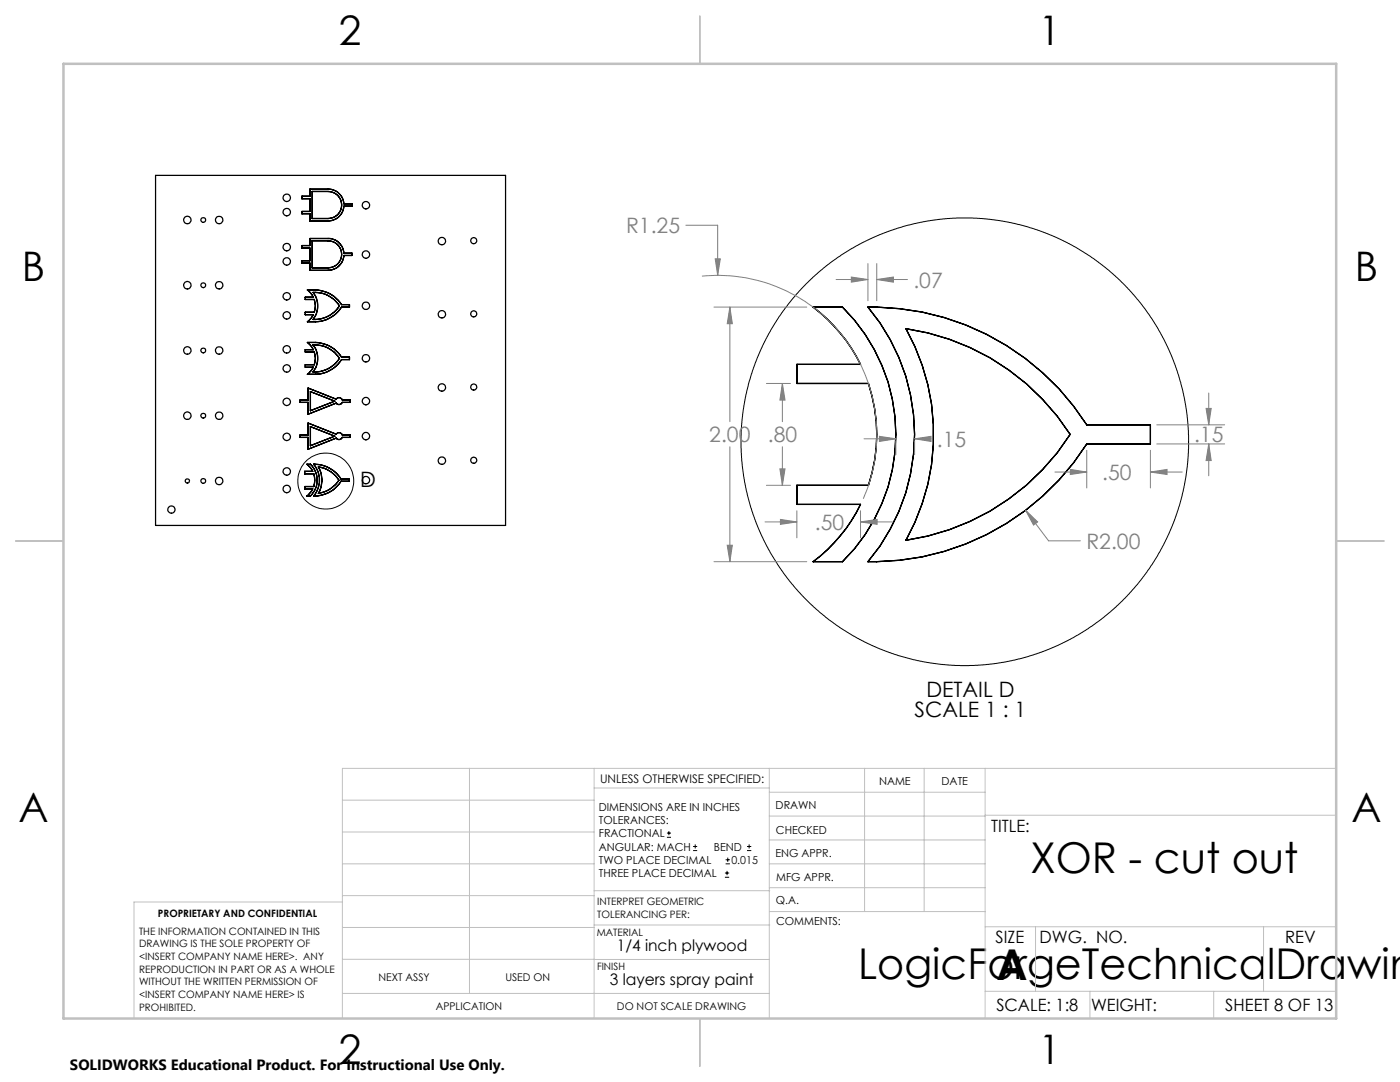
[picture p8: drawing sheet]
<svg xmlns="http://www.w3.org/2000/svg" width="279mm" height="216mm" viewBox="0 0 279 216" stroke-linecap="round" stroke-linejoin="round" font-family="sans-serif">
<g fill="none" stroke="#000" stroke-width=".25">
<path d="M31 35h69.9v69.8h-69.9zM60.3 39.2h1.5v-1.5h3.7a3.2 3.2 0 0 1 3.2 3h1.5v.4h-1.5a3.2 3.2 0 0 1-3.2 3h-3.7v-1.4h-1.5v-.5h1.5v-2.5h-1.5zM62.3 38.2h3.2a2.7 2.7 0 0 1 2.7 2.7 2.7 2.7 0 0 1-2.7 2.7h-3.2zM60.3 49h1.5v-1.4h3.7a3.2 3.2 0 0 1 3.2 2.9h1.5v.5h-1.5a3.2 3.2 0 0 1-3.2 2.9h-3.7v-1.4h-1.5v-.5h1.5v-2.5h-1.5zM61.3 57.9a6.8 6.8 0 0 1 6.9 2.9h1.5v.5h-1.5a6.8 6.8 0 0 1-6.9 2.9l.7-.6 .5-.8h-1.6v-.5h1.8a3.9 3.9 0 0 0 0-2.5h-1.8v-.5h1.6l-.5-.8zM62.3 48h3.2a2.7 2.7 0 0 1 2.7 2.7 2.7 2.7 0 0 1-2.7 2.7h-3.2zM62.5 58.3a5.8 5.8 0 0 1 5.2 2.7 5.9 5.9 0 0 1-5.2 2.7 4.4 4.4 0 0 0 0-5.4zM61.3 68.3a6.8 6.8 0 0 1 6.9 3h1.5v.5h-1.5a6.8 6.8 0 0 1-6.9 2.9l.7-.7 .5-.7h-1.6v-.5h1.8a3.9 3.9 0 0 0 0-2.6h-1.8v-.4h1.6l-.5-.8zM61.5 77.4l5.6 2.3a.66 .66 0 0 1 .6-.4 .66 .66 0 0 1 .6 .5h1.6v.5h-1.6a.69 .69 0 0 1-1.2 .1l-5.6 2.3v-2.4h-1.6v-.5h1.6zM61.9 78.1l4.9 1.9-4.9 2zM62.5 68.8a5.8 5.8 0 0 1 5.2 2.7 5.9 5.9 0 0 1-5.2 2.7 4.4 4.4 0 0 0 0-5.4zM162.3 61.3h5.8a35.6 35.6 0 0 1 0 50.8h-5.8a31.8 31.8 0 0 0 9.4-11.5h-12.7v-3.8h14.3a32 32 0 0 0 0-20.3h-14.3v-3.8h12.7a32.6 32.6 0 0 0-9.4-11.4z"/>
<path d="M173.2 61.3a50.9 50.9 0 0 1 43.7 23.5h12.7v3.8h-12.7a50.7 50.7 0 0 1-43.7 23.5 39.3 39.3 0 0 0 0-50.8zM180.8 65.6a46.8 46.8 0 0 1 32.8 21.1 46.9 46.9 0 0 1-32.8 21.1 43.2 43.2 0 0 0 0-42.2zM61.2 92.6h.7a4.4 4.4 0 0 1 0 6.4h-.7l.7-.7 .5-.8h-1.6v-.4h1.8a3.9 3.9 0 0 0 0-2.6h-1.8v-.4h1.6l-.5-.8zM61.5 84.4l5.6 2.2a.66 .66 0 0 1 .6-.3 .66 .66 0 0 1 .6 .5h1.6v.5h-1.6a.69 .69 0 0 1-1.2 .1l-5.6 2.2v-2.3h-1.6v-.5h1.6zM61.9 85.1l4.9 1.9-4.9 1.9zM62.6 92.6a6.3 6.3 0 0 1 5.5 3h1.5v.4h-1.5a6.3 6.3 0 0 1-5.5 3 4.9 4.9 0 0 0 0-6.4zM63.5 93.2a5.8 5.8 0 0 1 4.1 2.6 6 6 0 0 1-4.1 2.7 5.3 5.3 0 0 0 0-5.3z"/>
<circle cx="57.2" cy="39.5" r=".74"/>
<circle cx="37.4" cy="43.9" r=".74"/>
<circle cx="37.4" cy="56.9" r=".74"/>
<circle cx="40.6" cy="56.9" r=".48"/>
<circle cx="40.6" cy="43.9" r=".48"/>
<circle cx="43.8" cy="56.9" r=".74"/>
<circle cx="43.8" cy="43.9" r=".74"/>
<circle cx="57.2" cy="49.3" r=".74"/>
<circle cx="57.2" cy="42.3" r=".74"/>
<circle cx="57.2" cy="52.2" r=".74"/>
<circle cx="57.2" cy="59.1" r=".74"/>
<circle cx="73" cy="50.8" r=".74"/>
<circle cx="73" cy="41" r=".74"/>
<circle cx="88.2" cy="48.1" r=".73"/>
<circle cx="94.5" cy="48" r=".6"/>
<circle cx="37.4" cy="69.9" r=".74"/>
<circle cx="40.6" cy="69.9" r=".48"/>
<circle cx="43.8" cy="69.9" r=".74"/>
<circle cx="57.2" cy="62.9" r=".74"/>
<circle cx="57.2" cy="73.5" r=".74"/>
<circle cx="57.2" cy="69.7" r=".74"/>
<circle cx="73" cy="61" r=".73"/>
<circle cx="73" cy="71.5" r=".73"/>
<circle cx="88.2" cy="77.3" r=".73"/>
<circle cx="88.2" cy="62.7" r=".73"/>
<circle cx="94.5" cy="77.2" r=".6"/>
<circle cx="94.5" cy="62.6" r=".6"/>
<circle cx="37.4" cy="96" r=".42"/>
<circle cx="37.4" cy="82.9" r=".74"/>
<circle cx="40.6" cy="82.9" r=".48"/>
<circle cx="40.6" cy="96" r=".48"/>
<circle cx="43.8" cy="82.9" r=".74"/>
<circle cx="43.8" cy="96" r=".74"/>
<circle cx="57.2" cy="94.1" r=".74"/>
<circle cx="57.2" cy="97.6" r=".74"/>
<circle cx="57.2" cy="87.2" r=".74"/>
<circle cx="57.2" cy="80.2" r=".74"/>
<circle cx="73" cy="95.8" r=".73"/>
<circle cx="73" cy="87" r=".74"/>
<circle cx="73" cy="80" r=".74"/>
<circle cx="88.2" cy="91.9" r=".73"/>
<circle cx="94.5" cy="91.8" r=".6"/>
<circle cx="34.2" cy="101.7" r=".72"/>
</g>
<g fill="none" stroke="#000" stroke-width=".2">
<path d="M133.1 167.1h.8M133.1 166.2h.8M133.5 165.8v.9M138.3 169.7h.8M138.3 168.9h.8M138.7 168.5v.8M144.7 175h.8M144.7 174.2h.8M144.8 172.4h.9M144.8 171.6h.9M145.1 173.8v.8M145.2 171.1v.9"/>
<path d="M149.1 169.7h.8M149.1 168.9h.8M149.5 168.5v.8"/>
<circle cx="65" cy="96" r="5.6"/>
<circle cx="192.5" cy="88.2" r="44.7"/>
</g>
<g fill="none" stroke="#808080" stroke-width=".2">
<path d="M136.9 44.9h6.3v10M140.1 55.1a31.8 31.8 0 0 1 32.2 44.4M142.7 51.6h1.1l-.6 3.3zM166.9 55.8h6.3M169.9 55.3l3.3 .5-3.3 .5zM173.2 52.6v7.4M175 55.8l3.3-.5v1zM175 52.6v7.4M175 55.8h6.1M142.5 61.3h18.5M145.7 61.3l.5 3.3h-1.1zM145.7 61.3v22.8"/>
<path d="M153 76.5h4.8M156.1 76.5l.6 3.3h-1.1zM156.1 76.5v7.6M241.2 78.4v6.4M145.7 89.1v23M153 96.8h4.8M155.6 93.6h1.1l-.6 3.2zM156.1 89.1v7.7M172.4 87.6h6.4M175.5 87.1l3.3 .5-3.3 .5zM178.8 87.9v2.8M182.5 87.6l3.3-.5v1z"/>
<path d="M182.5 87.9v2.8M182.5 87.6h3.3M210.5 94.2h6.4M213.6 93.7l3.3 .5-3.3 .5zM216.9 89.9v7.5M229.6 94.2l3.3-.5v1zM229.6 89.9v7.5M229.6 94.2h6.3M230.9 88.6h13.5M230.9 84.8h13.5M240.7 81.5h1l-.5 3.3zM241.2 88.6l.5 3.3h-1z"/>
<path d="M241.2 88.6v6.3M142.5 112.1h18.5M145.1 108.8h1.1l-.5 3.3zM152.7 104.1h6.3M155.8 103.6l3.2 .5-3.2 .5zM159 101.9v5.4M171.7 104.1l3.3-.5v1zM171.7 101.9v5.4M171.7 104.1h6.4M204.7 101.8l2.4 2.3-.8 .7zM204.7 101.8l4.6 6.1h6.3"/>
</g>
<g fill="none" stroke="#c0c0c0" stroke-width=".2">
<path d="M68.3 159.7h50.3M93.7 153.3v44.9M118.6 153.3v49.9M118.6 157.2h34.9M153.5 153.3v49.9M153.5 158.1h43.1M172.5 153.3v28.6M184.4 153.3v28.6M196.6 153.3v49.9M266.7 153.3h-198.4v49.9M68.3 178.7h50.3M68.3 172.4h50.3"/>
<path d="M68.3 166h50.3M68.3 180h-41.6v23.2M118.6 177.7h35M153.5 167.6h43.1M153.5 162.8h43.1M153.5 172.4h43.1M153.5 177.1h43.1M196.6 162.7h70.1M68.3 198.2h85.2M68.3 191.4l85.2 .1M68.3 185.1h50.3M118.6 184.6h35"/>
<path d="M153.6 181.9h43M196.6 197.8h70.1M196.6 184.9h70.1M206.7 184.9v12.9M217.5 197.8v5.4M242.2 197.8v5.4M252.2 184.9v12.9"/>
</g>
<path d="M139.7 3.2v9.5M3.1 107.9h9.6M266.7 107.9h9.5M139.7 203.2v9.6" fill="none" stroke="#c0c0c0" stroke-width=".25"/>
<path d="M12.7 12.7h254v190.5h-254z" fill="none" stroke="#c0c0c0" stroke-width=".5"/>
<path d="M241.2 88.6l.5 3.3h-1zM240.7 81.5h1l-.5 3.3zM213.6 93.7l3.3 .5-3.3 .5zM229.6 94.2l3.3-.5v1zM175 55.8l3.3-.5v1zM169.9 55.3l3.3 .5-3.3 .5zM204.7 101.8l1.6 3 .8-.7zM175.5 87.1l3.3 .5-3.3 .5zM182.5 87.6l3.3-.5v1zM142.7 51.6l.5 3.3 .6-3.3zM145.1 108.8h1.1l-.5 3.3zM145.7 61.3l.5 3.3h-1.1zM156.1 76.5l.6 3.3h-1.1zM155.6 93.6h1.1l-.6 3.2zM155.8 103.6l3.2 .5-3.2 .5zM171.7 104.1l3.3-.5v1z" fill="#808080"/>
<g font-size="8.5">
<text x="205.6" y="174.2">XOR - cut out</text>
<text x="171.3" y="195.4">LogicForgeTechnicalDrawin</text>
<text x="198.9" y="195.5">A</text>
</g>
<g font-size="8.1">
<text x="67.6" y="8.9">2</text>
<text x="207.3" y="8.9">1</text>
<text x="4.4" y="56.2">B</text>
<text x="270.4" y="56.2">B</text>
<text x="3.7" y="164.1">A</text>
<text x="269.7" y="164.1">A</text>
<text x="67.6" y="212.4">2</text>
<text x="207.3" y="212.4">1</text>
</g>
<g font-size="4.2" fill="#808080">
<text x="124.9" y="46.5">R1.25</text>
<text x="182.3" y="57.4">.07</text>
<text x="141.6" y="88.2">2.00</text>
<text x="153.2" y="88.2">.80</text>
<text x="187" y="89.2">.15</text>
<text x="238.3" y="88.2">.15</text>
<text x="220" y="95.8">.50</text>
<text x="162.6" y="105.7">.50</text>
<text x="216.8" y="109.5">R2.00</text>
</g>
<g font-size="4.2">
<text x="71.9" y="97.2">D</text>
<text x="182.5" y="143.2">SCALE 1 : 1</text>
<text x="184.9" y="139">DETAIL D</text>
</g>
<g font-size="3.4">
<text x="197.8" y="166">TITLE:</text>
<text x="198.7" y="188.1">SIZE</text>
<text x="207.5" y="188.1">DWG. NO.</text>
<text x="256.5" y="188.2">REV</text>
<text x="198.8" y="201.7">SCALE: 1:8</text>
<text x="217.7" y="201.8">WEIGHT:</text>
<text x="244.5" y="201.7">SHEET 8 OF 13</text>
</g>
<g font-size="3.2">
<text x="123.1" y="189.8">1/4 inch plywood</text>
<text x="121.7" y="196.6">3 layers spray paint</text>
</g>
<text font-size="3" x="14" y="213.5">SOLIDWORKS Educational Product. For Instructional Use Only.</text>
<text font-size="2.4" x="119.8" y="156.2">UNLESS OTHERWISE SPECIFIED:</text>
<g font-size="2.2">
<text x="119.5" y="161.8">DIMENSIONS ARE IN INCHES</text>
<text x="154.8" y="161.4">DRAWN</text>
<text x="175.4" y="156.6">NAME</text>
<text x="187.9" y="156.7">DATE</text>
<text x="119.5" y="164.4">TOLERANCES:</text>
<text x="119.5" y="167.1">FRACTIONAL</text>
<text x="154.9" y="166.3">CHECKED</text>
<text x="119.5" y="169.7">ANGULAR: MACH</text>
<text x="119.5" y="172.4">TWO PLACE DECIMAL</text>
<text x="142.5" y="169.7">BEND</text>
<text x="146" y="172.4">0.015</text>
<text x="154.8" y="171">ENG APPR.</text>
<text x="119.5" y="175">THREE PLACE DECIMAL</text>
<text x="154.9" y="175.7">MFG APPR.</text>
<text x="154.9" y="180.4">Q.A.</text>
<text x="154.9" y="184.6">COMMENTS:</text>
</g>
<g font-size="2.1">
<text x="75.5" y="195.7">NEXT ASSY</text>
<text x="100.9" y="195.7">USED ON</text>
<text x="86.9" y="201.5">APPLICATION</text>
<text x="123.1" y="201.6">DO NOT SCALE DRAWING</text>
</g>
<g font-size="2">
<text x="31.5" y="182.9">PROPRIETARY AND CONFIDENTIAL</text>
<text x="119.2" y="180.6">INTERPRET GEOMETRIC</text>
<text x="119.2" y="183.1">TOLERANCING PER:</text>
<text x="27.8" y="186.5">THE INFORMATION CONTAINED IN THIS</text>
<text x="27.8" y="189">DRAWING IS THE SOLE PROPERTY OF</text>
<text x="27.8" y="191.6">&lt;INSERT COMPANY NAME HERE&gt;. ANY</text>
<text x="119.1" y="186.7">MATERIAL</text>
<text x="27.8" y="194.1">REPRODUCTION IN PART OR AS A WHOLE</text>
<text x="27.8" y="196.6">WITHOUT THE WRITTEN PERMISSION OF</text>
<text x="119.1" y="193.5">FINISH</text>
<text x="27.8" y="199.1">&lt;INSERT COMPANY NAME HERE&gt; IS</text>
<text x="27.8" y="201.7">PROHIBITED.</text>
</g>
</svg>
